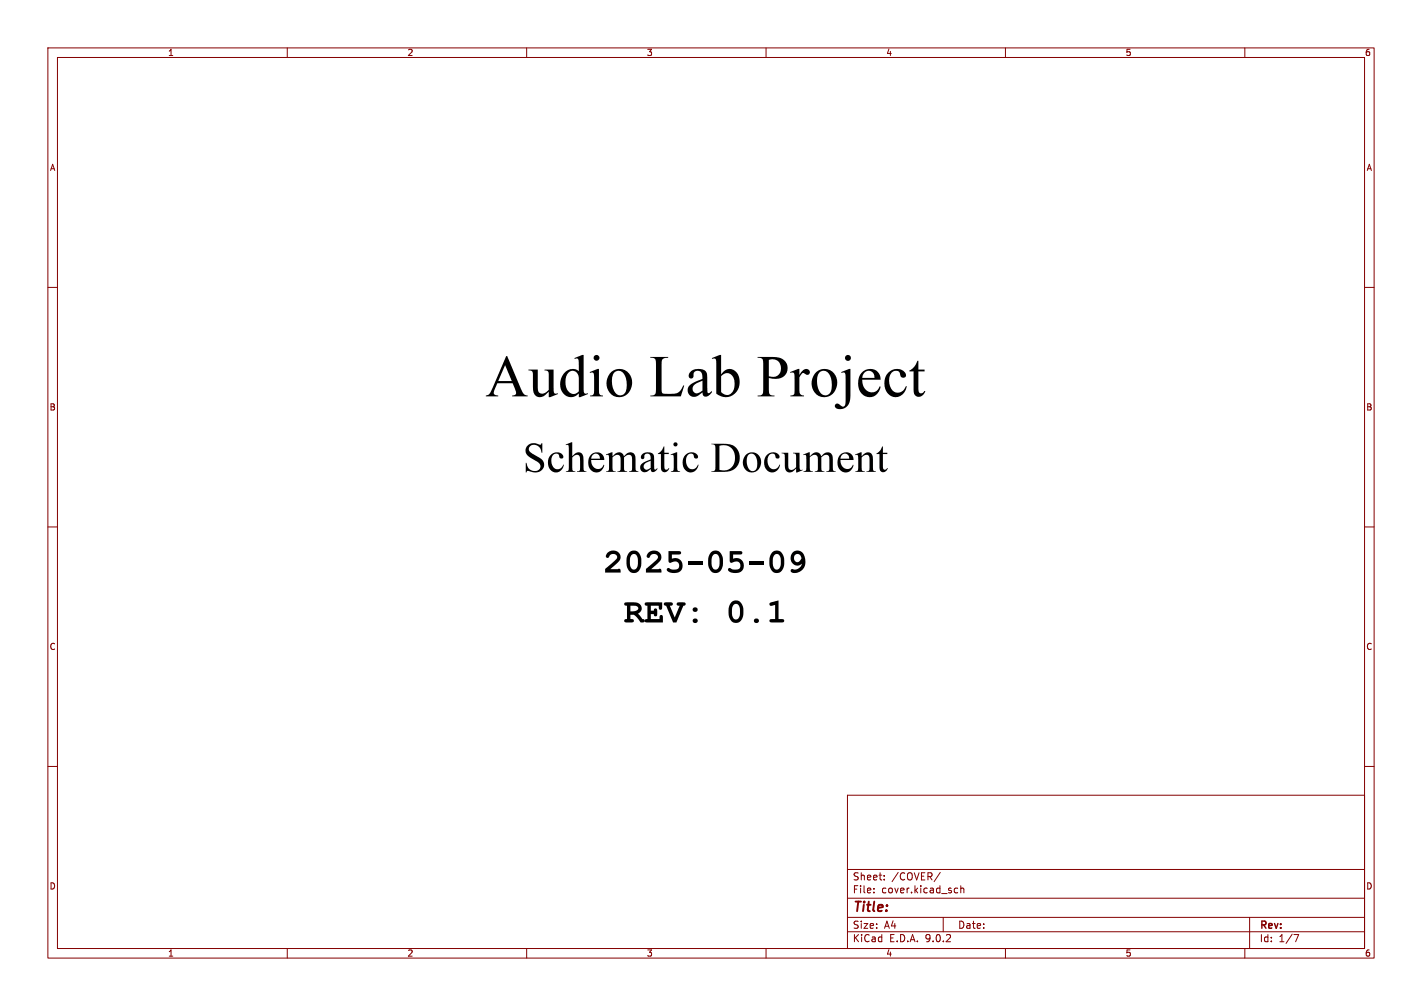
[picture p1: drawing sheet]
<svg xmlns="http://www.w3.org/2000/svg" width="297mm" height="210mm" viewBox="0 0 297 210" stroke-linecap="round" stroke-linejoin="round" font-family="sans-serif">
<g fill="none" stroke="#840000" stroke-width=".21">
<path d="M10 10h277v190h-277zM12 12h273v186h-273zM60 10v2M110 10v2M160 10v2M210 10v2M260 10v2M10 60h2M285 60h2M10 110h2M285 110h2M10 160h2"/>
<path d="M177 166h108v32h-108zM285 160h2M60 198v2M110 198v2M160 198v2M177 194.5h108M177 191.5h108M177 187.5h108M177 181.5h108M182.5 186.3v.1M182.5 185.5v.1M184.7 183.6v.1"/>
<path d="M184.7 182.8v.1M196.4 182.1l-1.3 2M197 191.5v3M199.6 185.4l.4 .1M200 186.3l-.4 .1M200.7 185.5l.2-.1 .3 .1 .1 .9M200.7 184.9v1.5M210 198v2M260 198v2M261 191.5v6.5M270.2 195.1h1l-.6 1.5"/>
</g>
<path d="M165.6 115.3a1.55 1.55 0 0 1 1.7-.2 1.55 1.55 0 0 1 .8 1.4 2.21 2.21 0 0 1-.5 2.4 2.21 2.21 0 0 1-2.4 .5 .44 .44 0 0 1 .2-.6 .44 .44 0 0 1 .6 .1 1.64 1.64 0 0 0 1.5-1.2 1.41 1.41 0 0 1-1.6 .2 1.41 1.41 0 0 1-.8-1.4h.7a.72 .72 0 0 0 .5 .8 .72 .72 0 0 0 .9-.4 .77 .77 0 0 0-.4-1.2 .77 .77 0 0 0-1 .8h-.7l.1-.7zM160.8 125.9l1.8-.6v3.9l1.1 .1 .1 .3-.1 .2h-2.9l-.1-.2 .1-.3 1.1-.1v-2.9l-1 .2-.2-.2z" fill="#000"/>
<text font-size="12.4" x="101.4" y="86">Audio LabProject</text>
<text font-size="8.8" x="109.2" y="100.8">SchematicDocument</text>
<g font-size="7.1">
<text x="126" y="121.5">2025-05-09</text>
<text x="130.3" y="131.9">REV: 0.1</text>
</g>
<text font-size="2.8" fill="#840000" x="178" y="190.9">Title:</text>
<g font-size="2.1" fill="#840000">
<text x="178" y="184">Sheet:</text>
<text x="186.2" y="184">/COVER/</text>
<text x="178" y="186.7">File:</text>
<text x="184.1" y="186.7">cover.kicad_sch</text>
<text x="178" y="196.9">KiCad</text>
<text x="178" y="194.1">Size:</text>
<text x="184.7" y="194.1">A4</text>
<text x="185.7" y="196.9">E.D.A.</text>
<text x="193.3" y="196.9">9.0.2</text>
<text x="200" y="194.1">Date:</text>
<text x="263" y="194.3">Rev:</text>
<text x="263" y="196.9">Id:</text>
<text x="267.1" y="196.9">1/7</text>
</g>
<g font-size="1.8" fill="#840000">
<text x="35" y="11.9">1</text>
<text x="85" y="11.9">2</text>
<text x="135" y="11.9">3</text>
<text x="185" y="11.9">4</text>
<text x="235" y="11.9">5</text>
<text x="285" y="11.9">6</text>
<text x="10.3" y="35.9">A</text>
<text x="285.3" y="35.9">A</text>
<text x="10.3" y="85.9">B</text>
<text x="285.3" y="85.9">B</text>
<text x="10.3" y="135.9">C</text>
<text x="285.3" y="135.9">C</text>
<text x="10.3" y="185.9">D</text>
<text x="285.3" y="185.9">D</text>
<text x="35" y="199.9">1</text>
<text x="85" y="199.9">2</text>
<text x="135" y="199.9">3</text>
<text x="185" y="199.9">4</text>
<text x="235" y="199.9">5</text>
<text x="285" y="199.9">6</text>
</g>
</svg>
